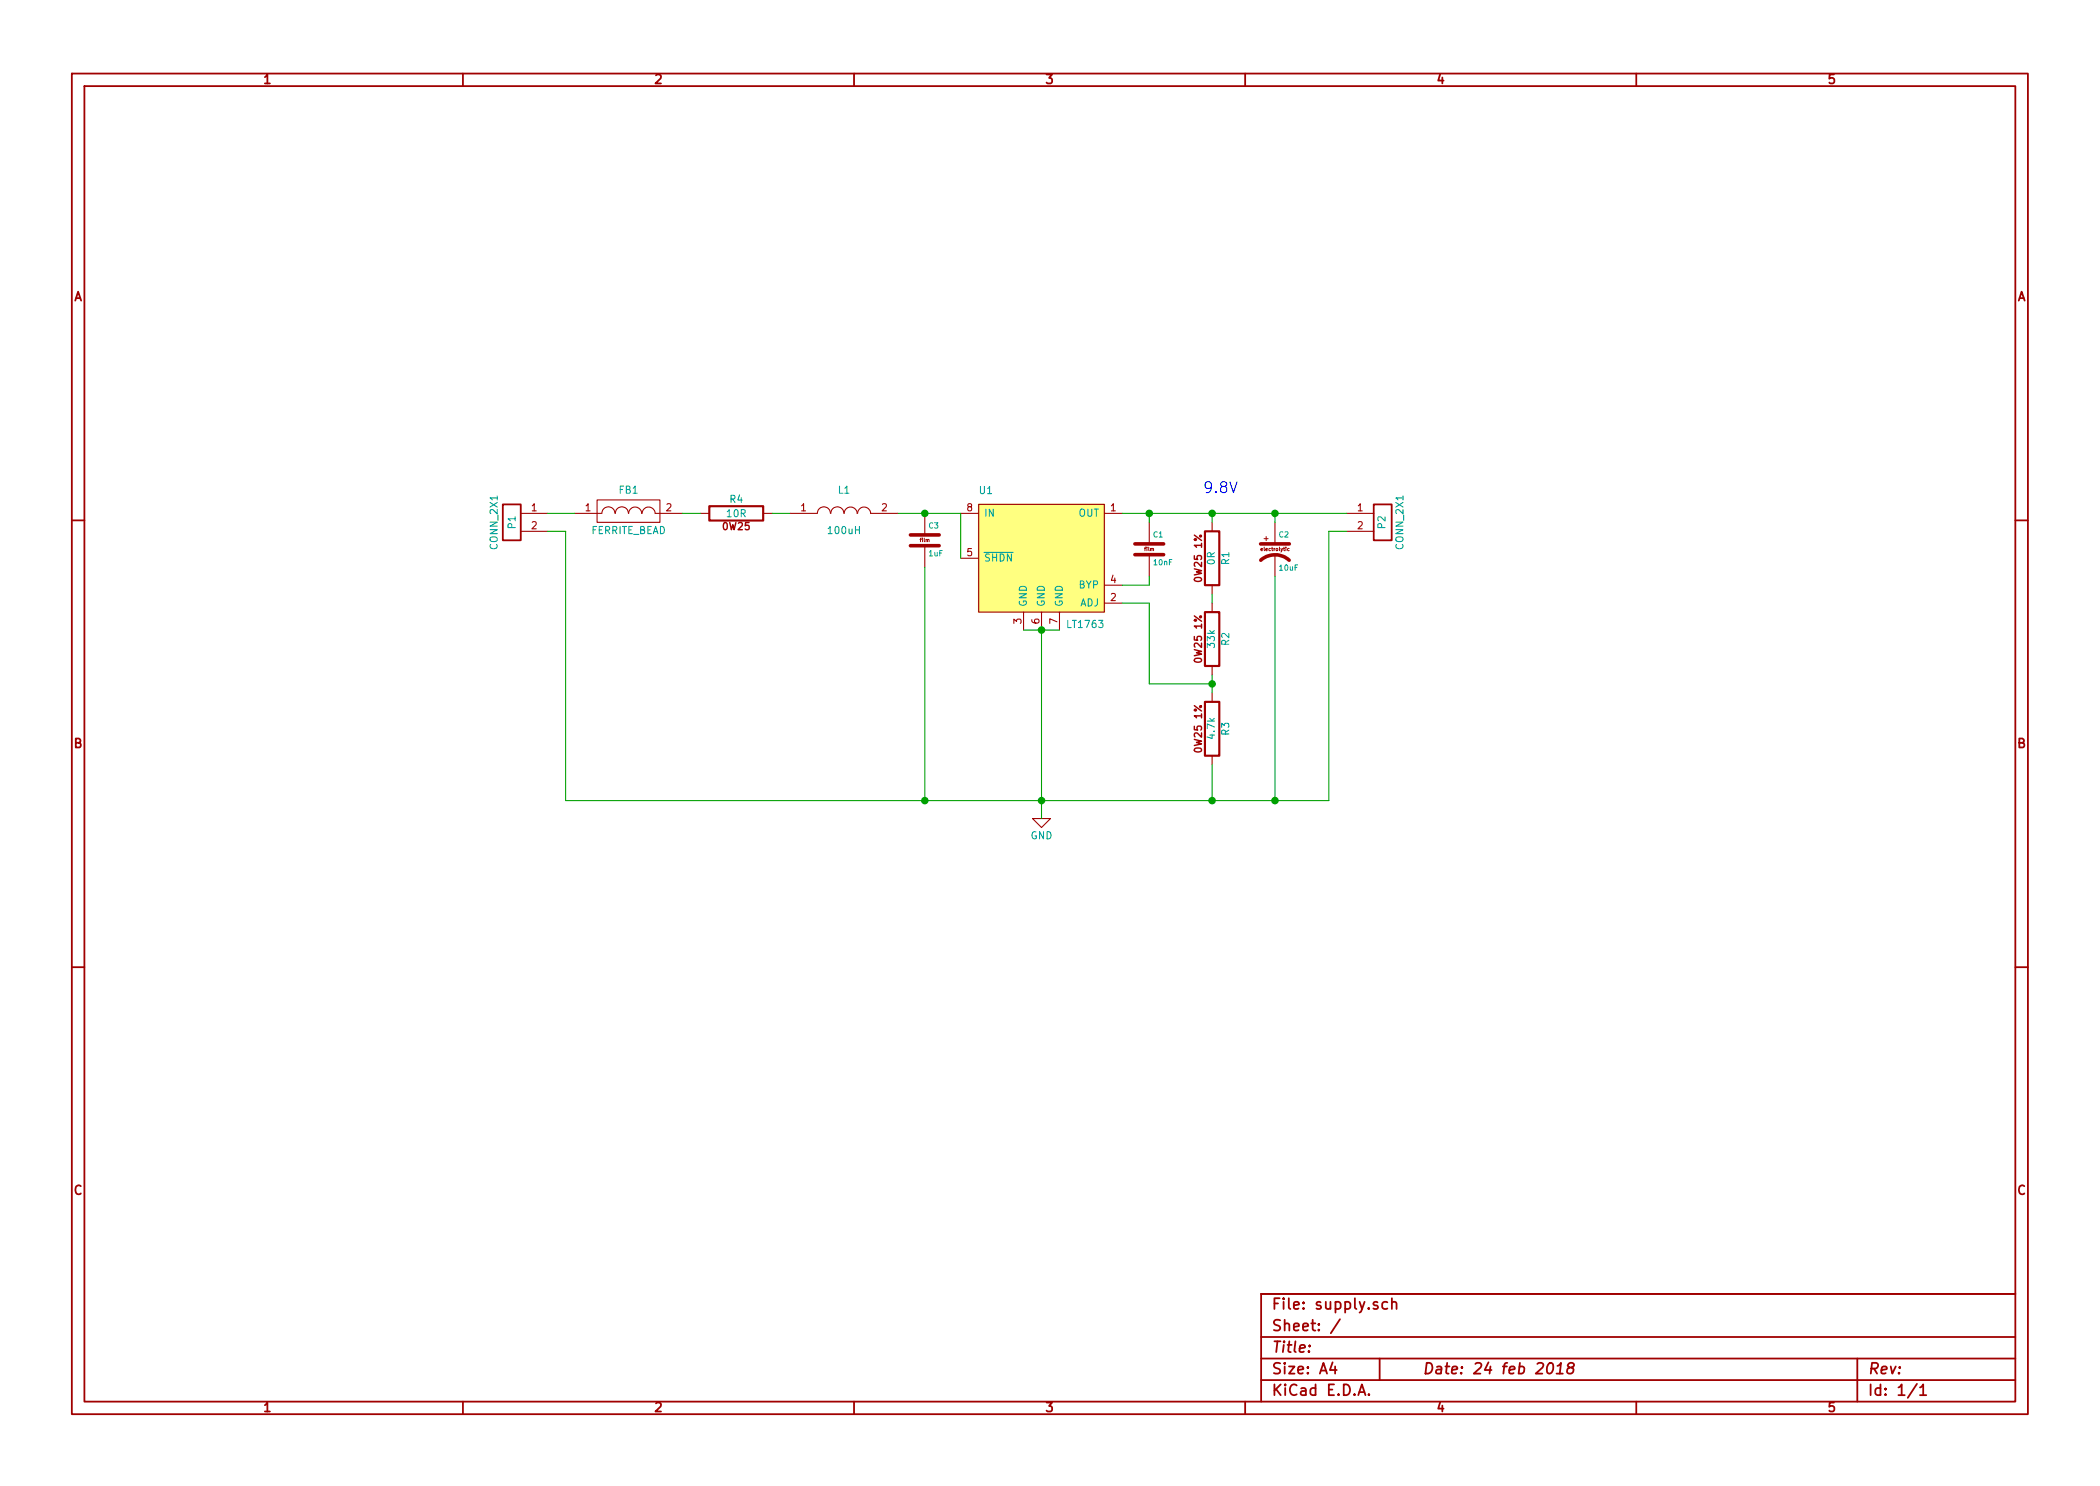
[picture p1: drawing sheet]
EESchema Schematic File Version 2
LIBS:PL_analog_ICs
LIBS:PL_capacitors
LIBS:PL_comms
LIBS:PL_connectors
LIBS:PL_diodes
LIBS:PL_displays
LIBS:PL_GPIB
LIBS:PL_inductors
LIBS:PL_LEDs
LIBS:PL_microcontrollers
LIBS:PL_mounting_holes
LIBS:PL_opamps
LIBS:PL_opto
LIBS:PL_power
LIBS:PL_references
LIBS:PL_regulators
LIBS:PL_relays
LIBS:PL_resistors
LIBS:PL_sensors
LIBS:PL_switchers
LIBS:PL_switches
LIBS:PL_transistors
LIBS:power
LIBS:device
LIBS:switches
LIBS:relays
LIBS:motors
LIBS:transistors
LIBS:conn
LIBS:linear
LIBS:regul
LIBS:74xx
LIBS:cmos4000
LIBS:adc-dac
LIBS:memory
LIBS:xilinx
LIBS:microcontrollers
LIBS:dsp
LIBS:microchip
LIBS:analog_switches
LIBS:motorola
LIBS:texas
LIBS:intel
LIBS:audio
LIBS:interface
LIBS:digital-audio
LIBS:philips
LIBS:display
LIBS:cypress
LIBS:siliconi
LIBS:opto
LIBS:atmel
LIBS:contrib
LIBS:valves
EELAYER 27 0
EELAYER END
$Descr A4 11693 8268
encoding utf-8
Sheet 1 1
Title ""
Date "24 feb 2018"
Rev ""
Comp ""
Comment1 ""
Comment2 ""
Comment3 ""
Comment4 ""
$EndDescr
$Comp
L C_FILM C1
U 1 1
P 6400 3050
F 0 "C1" H 6420 3110 30  0000 L BNN
F 1 "10nF" H 6420 2990 30  0000 L TNN
F 2 "" H 6438 2900 30  0000 C CNN
F 3 "" H 6400 3050 60  0000 C CNN
	1    6400 3050
	1    0    0    -1  
$EndComp
$Comp
L C_FILM C3
U 1 1
P 5150 3000
F 0 "C3" H 5170 3060 30  0000 L BNN
F 1 "1uF" H 5170 2940 30  0000 L TNN
F 2 "" H 5188 2850 30  0000 C CNN
F 3 "" H 5150 3000 60  0000 C CNN
	1    5150 3000
	1    0    0    -1  
$EndComp
$Comp
L C_EL C2
U 1 1
P 7100 3050
F 0 "C2" H 7120 3110 30  0000 L BNN
F 1 "10uF" H 7120 2960 30  0000 L TNN
F 2 "" H 7138 2900 30  0000 C CNN
F 3 "" H 7100 3050 60  0000 C CNN
	1    7100 3050
	1    0    0    -1  
$EndComp
$Comp
L R_0W25_1PCT R1
U 1 1
P 6750 3100
F 0 "R1" V 6830 3100 40  0000 C CNN
F 1 "0R" V 6750 3100 40  0000 C CNN
F 2 "~" V 6680 3100 30  0000 C CNN
F 3 "~" H 6750 3100 30  0000 C CNN
	1    6750 3100
	1    0    0    -1  
$EndComp
$Comp
L R_0W25_1PCT R2
U 1 1
P 6750 3550
F 0 "R2" V 6830 3550 40  0000 C CNN
F 1 "33k" V 6750 3550 40  0000 C CNN
F 2 "~" V 6680 3550 30  0000 C CNN
F 3 "~" H 6750 3550 30  0000 C CNN
	1    6750 3550
	1    0    0    -1  
$EndComp
$Comp
L GND #PWR01
U 1 1
P 5800 4550
F 0 "#PWR01" H 5800 4350 50  0001 C CNN
F 1 "GND" H 5800 4450 40  0000 C CNN
F 2 "~" H 5800 4550 50  0000 C CNN
F 3 "~" H 5800 4550 50  0000 C CNN
	1    5800 4550
	1    0    0    -1  
$EndComp
$Comp
L CONN_2X1 P1
U 1 1
P 2850 2900
F 0 "P1" V 2850 2900 40  0000 C CNN
F 1 "CONN_2X1" V 2950 2900 40  0000 C CNN
F 2 "~" H 2900 2900 60  0000 C CNN
F 3 "~" H 2900 2900 60  0000 C CNN
	1    2850 2900
	-1   0    0    -1  
$EndComp
$Comp
L CONN_2X1 P2
U 1 1
P 7700 2900
F 0 "P2" V 7700 2900 40  0000 C CNN
F 1 "CONN_2X1" V 7800 2900 40  0000 C CNN
F 2 "~" H 7750 2900 60  0000 C CNN
F 3 "~" H 7750 2900 60  0000 C CNN
	1    7700 2900
	1    0    0    -1  
$EndComp
$Comp
L INDUCTOR L1
U 1 1
P 4700 2850
F 0 "L1" H 4700 2975 40  0000 C CNN
F 1 "100uH" H 4700 2750 40  0000 C CNN
F 2 "~" H 4700 2850 60  0000 C CNN
F 3 "~" H 4700 2850 60  0000 C CNN
	1    4700 2850
	1    0    0    -1  
$EndComp
$Comp
L FERRITE_BEAD FB1
U 1 1
P 3500 2850
F 0 "FB1" H 3500 2975 40  0000 C CNN
F 1 "FERRITE_BEAD" H 3500 2750 40  0000 C CNN
F 2 "~" H 3500 2850 60  0000 C CNN
F 3 "~" H 3500 2850 60  0000 C CNN
	1    3500 2850
	1    0    0    -1  
$EndComp
$Comp
L R_0W25 R4
U 1 1
P 4100 2850
F 0 "R4" V 4180 2850 40  0000 C CNN
F 1 "10R" V 4100 2850 40  0000 C CNN
F 2 "~" V 4030 2850 30  0000 C CNN
F 3 "~" H 4100 2850 30  0000 C CNN
	1    4100 2850
	0    -1   -1   0   
$EndComp
Wire Wire Line
	5000 2850 5350 2850
Connection ~ 5150 2850
Wire Wire Line
	4300 2850 4400 2850
Wire Wire Line
	3800 2850 3900 2850
Wire Wire Line
	3050 2850 3200 2850
Wire Wire Line
	7500 2950 7400 2950
Wire Wire Line
	3050 2950 3150 2950
Text Notes 6700 2750 0    60   ~ 0
9.8V
$Comp
L LT1763 U1
U 1 1
P 5800 3100
F 0 "U1" H 5450 3450 40  0000 L BNN
F 1 "LT1763" H 6150 2750 40  0000 R TNN
F 2 "" H 5800 3250 60  0000 C CNN
F 3 "" H 5800 3250 60  0000 C CNN
	1    5800 3100
	1    0    0    -1  
$EndComp
Wire Wire Line
	5350 2850 5350 3100
Wire Wire Line
	6250 2850 7500 2850
Wire Wire Line
	6400 2850 6400 2900
Wire Wire Line
	6400 3200 6400 3250
Wire Wire Line
	6400 3250 6250 3250
Connection ~ 6400 2850
Wire Wire Line
	6750 2900 6750 2850
Connection ~ 6750 2850
Wire Wire Line
	7100 2900 7100 2850
Connection ~ 7100 2850
Wire Wire Line
	5700 3500 5900 3500
Connection ~ 5800 3500
$Comp
L R_0W25_1PCT R3
U 1 1
P 6750 4050
F 0 "R3" V 6830 4050 40  0000 C CNN
F 1 "4.7k" V 6750 4050 40  0000 C CNN
F 2 "~" V 6680 4050 30  0000 C CNN
F 3 "~" H 6750 4050 30  0000 C CNN
	1    6750 4050
	1    0    0    -1  
$EndComp
Wire Wire Line
	6750 4250 6750 4450
Wire Wire Line
	3150 4450 7400 4450
Wire Wire Line
	5800 3500 5800 4550
Connection ~ 5800 4450
Wire Wire Line
	7100 4450 7100 3200
Connection ~ 6750 4450
Wire Wire Line
	7400 4450 7400 2950
Connection ~ 7100 4450
Wire Wire Line
	5150 3150 5150 4450
Wire Wire Line
	3150 2950 3150 4450
Connection ~ 5150 4450
Wire Wire Line
	6750 3300 6750 3350
Wire Wire Line
	6750 3750 6750 3850
Wire Wire Line
	6250 3350 6400 3350
Wire Wire Line
	6400 3350 6400 3800
Wire Wire Line
	6400 3800 6750 3800
Connection ~ 6750 3800
$EndSCHEMATC
